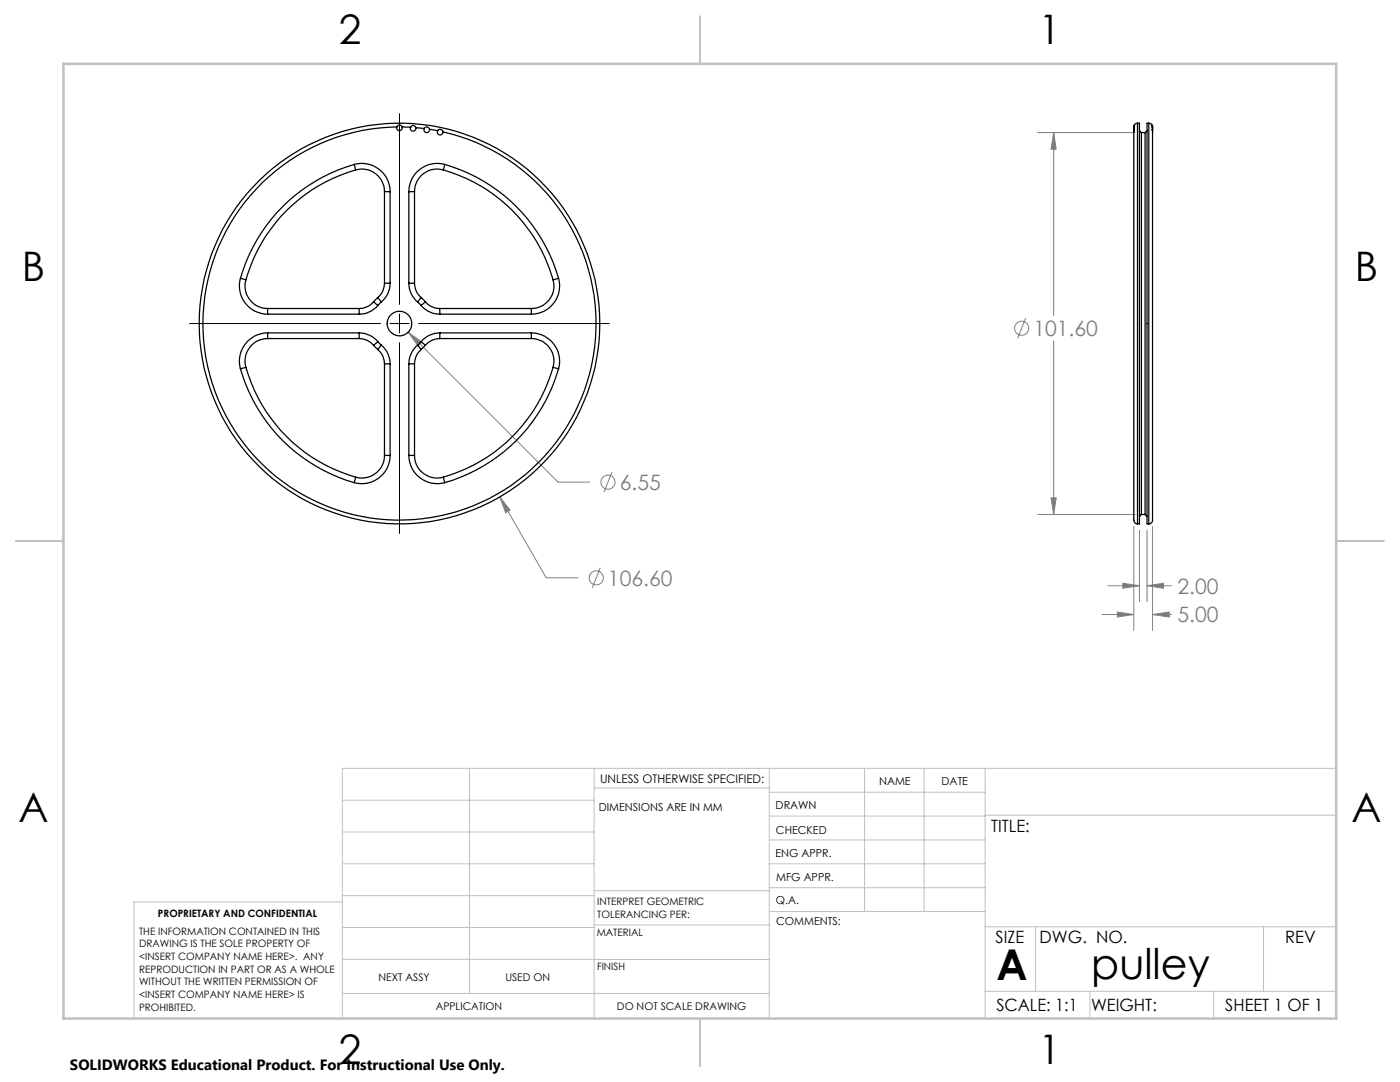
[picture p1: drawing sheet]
<svg xmlns="http://www.w3.org/2000/svg" width="279mm" height="216mm" viewBox="0 0 279 216" stroke-linecap="round" stroke-linejoin="round" font-family="sans-serif">
<g fill="none" stroke="#808080" stroke-width=".2">
<path d="M207.1 26.5h19.4M210.3 26.5l.5 3.3h-1zM210.3 26.5v36.4M81.5 66.3l2.7 2-.8 .7zM81.5 66.3l29.9 29.9h6.3M204.7 63.5l-1.6 4M210.3 68v34.7M99.7 99.2l2.1 2.6-.9 .5zM99.7 99.2l9.3 16.1h6.4M122.1 94.2l-1.6 4M209.8 99.3h1l-.5 3.4zM119.8 113.3l-1.6 4"/>
<path d="M207.1 102.7h19.4M221.1 116.9h6.3M224.1 116.4l3.3 .5-3.3 .5zM226.3 105.1v20.7M227.4 105.8v14.3M228.9 116.9l3.3-.5v1zM228.9 105.8v14.3M228.9 116.9h4.9M230 105.1v20.7M219.9 122.6h6.4M223 122.1l3.3 .5-3.3 .5zM230 122.6l3.3-.5v1z"/>
<path d="M230 122.6h3.8"/>
<circle cx="203.9" cy="65.5" r="1.41"/>
<circle cx="121.4" cy="96.2" r="1.41"/>
<circle cx="119" cy="115.3" r="1.41"/>
</g>
<path d="M79.7 22.7v38M37.9 64.6h38M77.8 64.6h3.8M79.7 62.7v3.8M79.7 68.4v38M83.5 64.6h38.1" fill="none" stroke="#000" stroke-width=".2"/>
<g fill="none" stroke="#c0c0c0" stroke-width=".2">
<path d="M68.3 159.7h50.3M93.7 153.3v44.9M118.6 153.3v49.9M118.6 157.2h34.9M153.5 153.3v49.9M153.5 158.1h43.1M172.5 153.3v28.6M184.4 153.3v28.6M196.6 153.3v49.9M266.7 153.3h-198.4v49.9M68.3 178.7h50.3M68.3 172.4h50.3"/>
<path d="M68.3 166h50.3M68.3 180h-41.6v23.2M118.6 177.7h35M153.5 167.6h43.1M153.5 162.8h43.1M153.5 172.4h43.1M153.5 177.1h43.1M196.6 162.7h70.1M68.3 198.2h85.2M68.3 191.4l85.2 .1M68.3 185.1h50.3M118.6 184.6h35"/>
<path d="M153.6 181.9h43M196.6 197.8h70.1M196.6 184.9h70.1M206.7 184.9v12.9M217.5 197.8v5.4M242.2 197.8v5.4M252.2 184.9v12.9"/>
</g>
<path d="M139.7 3.2v9.5M3.1 107.9h9.6M266.7 107.9h9.5M139.7 203.2v9.6" fill="none" stroke="#c0c0c0" stroke-width=".25"/>
<path d="M12.7 12.7h254v190.5h-254z" fill="none" stroke="#c0c0c0" stroke-width=".5"/>
<path d="M81.5 66.3l1.9 2.7 .8-.7zM99.7 99.2l1.2 3.1 .9-.5zM223 122.1l3.3 .5-3.3 .5zM230 122.6l3.3-.5v1zM224.1 116.4l3.3 .5-3.3 .5zM228.9 116.9l3.3-.5v1zM209.8 99.3h1l-.5 3.4zM210.3 26.5l.5 3.3h-1z" fill="#808080"/>
<g fill="none" stroke="#000" stroke-width=".25">
<path d="M70.7 32.8a5.7 5.7 0 0 1 7.2 5.4M70.7 32.8a33.2 33.2 0 0 0-22.7 22.7M70.7 32.8l.3 1.1M71 33.9a31.8 31.8 0 0 0-21.9 21.9M71 33.9a4.5 4.5 0 0 1 5.7 4.3M76.7 38.2v18.3M76.7 38.2h1.2M77.9 38.2v18.3M79.2 25.3a39.2 39.2 0 0 0-34.8 56.5 39.2 39.2 0 0 0 66 7.1 39.2 39.2 0 0 0-22-62.6M79.2 25.3a.56 .56 0 0 0 .5 .8 .56 .56 0 0 0 .6-.8M79.2 25.3a.57 .57 0 0 1 .5-.3 .57 .57 0 0 1 .6 .3M80.3 25.3l1.7 .1"/>
<path d="M81.6 38.2v18.3M81.6 38.2h1.1M82 25.4a.56 .56 0 0 0 .4 .8 .56 .56 0 0 0 .6-.7M82 25.4a.55 .55 0 0 1 .5-.4 .55 .55 0 0 1 .5 .5M82.7 38.2v18.3M83 25.5l1.7 .1M84.7 25.6a.56 .56 0 0 0 .4 .9 .56 .56 0 0 0 .6-.7M84.7 25.6a.56 .56 0 0 1 .5-.3 .56 .56 0 0 1 .5 .5M85.7 25.8l1.6 .3M87.3 26.1a.57 .57 0 0 0 .4 .8 .57 .57 0 0 0 .7-.6M87.3 26.1a.59 .59 0 0 1 .7-.3 .59 .59 0 0 1 .4 .5M88.5 33.9a4.5 4.5 0 0 0-5.8 4.3"/>
<path d="M88.5 33.9a31.8 31.8 0 0 1 21.9 21.9M88.8 32.8a33.2 33.2 0 0 1 22.7 22.7M88.8 32.8a5.7 5.7 0 0 0-7.2 5.4M88.8 32.8l-.3 1.1M226.3 26.3v77.5a.76 .76 0 0 0 .7 .7M226.3 25.8v.3M226.3 25.6l.1-.3-.1 .5M226.3 26.1l.1-.3-.1 .5M226.3 26.1v.2M226.3 25.6v.2M227 24.6a.78 .78 0 0 0-.7 .8l.1-.4-.1 .6M227 24.6h.4v79.9h-.4"/>
<path d="M227 24.6v79.9M227.4 26.1l.4 .4M227.8 26.5v76.2M227.8 26.5h.7M228.5 26.5v76.2M228.9 26.1l-.4 .4M229.3 24.6l.6 .3 .1 .7M229.3 24.6h-.4v79.9h.4M229.3 24.6v79.9M230 26.3v77.4a.71 .71 0 0 1-.7 .8M230 25.6l-.1-.3 .1 .5M230 25.8v.3"/>
<path d="M230 26.1l-.1-.3 .1 .5M230 26.1v.2M230 25.6v.2M48 55.5a5.6 5.6 0 0 0 5.4 7.2M48 55.5l1.1 .3M49.1 55.8a4.5 4.5 0 0 0 4.3 5.8M75.4 59.4l-.9 .8M75.4 59.4l.7 .9M76.7 56.5a3.7 3.7 0 0 1-1.3 2.9M76.7 56.5h1.2M77.9 56.5a4.9 4.9 0 0 1-1.8 3.8M81.6 56.5a5 5 0 0 0 1.7 3.8"/>
<path d="M81.6 56.5h1.1M82.7 56.5a3.7 3.7 0 0 0 1.4 2.9M84.1 59.4l.8 .8M84.1 59.4l-.8 .9M110.4 55.8a4.5 4.5 0 0 1-4.4 5.8M111.5 55.5a5.6 5.6 0 0 1-5.5 7.2M111.5 55.5l-1.1 .3M48 73.6a33.1 33.1 0 0 0 22.7 22.7M49.1 73.3a31.9 31.9 0 0 0 21.9 21.9M49.1 73.3l-1.1 .3M53.4 66.4a5.7 5.7 0 0 0-5.4 7.2M53.4 67.6a4.5 4.5 0 0 0-4.3 5.7"/>
<path d="M53.4 66.4h18.3M53.4 62.7h18.3M53.4 67.6h18.3M53.4 61.6v1.1M53.4 66.4v1.2M53.4 61.6h18.3M71.7 66.4a4.9 4.9 0 0 1 3.7 1.8M71.7 67.6a3.7 3.7 0 0 1 2.8 1.3M71.7 61.6v1.1M71.7 66.4v1.2M74.5 68.9l.9 .8M74.5 60.2a3.7 3.7 0 0 1-2.8 1.4"/>
<path d="M74.5 60.2l.9 .8M75.4 69.7a3.7 3.7 0 0 1 1.3 2.9M75.4 68.2l.7 .7M75.4 61a5 5 0 0 1-3.7 1.7M75.4 68.2l-.9 .7M76.1 68.9a4.9 4.9 0 0 1 1.8 3.7M76.1 60.3l-.7 .7M76.1 68.9l-.7 .8M76.7 72.6h1.2M76.7 72.6v18.3M77.9 72.6v18.3M81.6 72.6v18.3"/>
<path d="M81.6 72.6h1.1M82.7 72.6v18.3M83.3 68.9a5 5 0 0 0-1.7 3.7M83.3 60.3l.7 .7M83.3 68.9l.8 .8M84 68.2l-.7 .7M84 61a5 5 0 0 0 3.8 1.7M84 68.2l.9 .7M84.1 69.7a3.7 3.7 0 0 0-1.4 2.9M84.9 68.9l-.8 .8M84.9 60.2a3.7 3.7 0 0 0 2.9 1.4M84.9 60.2l-.9 .8"/>
<path d="M87.8 66.4a4.9 4.9 0 0 0-3.8 1.8M87.8 67.6a3.7 3.7 0 0 0-2.9 1.3M87.8 66.4h18.2M87.8 62.7h18.2M87.8 67.6h18.2M87.8 61.6v1.1M87.8 66.4v1.2M87.8 61.6h18.2M106 66.4a5.7 5.7 0 0 1 5.5 7.2M106 67.6a4.5 4.5 0 0 1 4.4 5.7M106 61.6v1.1M106 66.4v1.2"/>
<path d="M110.4 73.3a31.9 31.9 0 0 1-21.9 21.9M110.4 73.3l1.1 .3M111.5 73.6a33.1 33.1 0 0 1-22.7 22.7M71 95.2l-.3 1.1M76.7 90.9a4.5 4.5 0 0 1-5.7 4.3M76.7 90.9h1.2M77.9 90.9a5.7 5.7 0 0 1-7.2 5.4M81.6 90.9a5.7 5.7 0 0 0 7.2 5.4M81.6 90.9h1.1M82.7 90.9a4.5 4.5 0 0 0 5.8 4.3M88.5 95.2l.3 1.1M227.8 102.7l-.4 .3"/>
<path d="M227.8 102.7h.7M228.5 102.7l.4 .3"/>
<circle cx="79.7" cy="64.6" r="2.46"/>
<circle cx="79.7" cy="64.6" r="40"/>
</g>
<g font-size="8.5">
<text x="198.9" y="195.5">A</text>
<text x="217.8" y="195.4">pulley</text>
</g>
<g font-size="8.1">
<text x="67.6" y="8.9">2</text>
<text x="207.3" y="8.9">1</text>
<text x="4.4" y="56.2">B</text>
<text x="270.4" y="56.2">B</text>
<text x="3.7" y="164.1">A</text>
<text x="269.7" y="164.1">A</text>
<text x="67.6" y="212.4">2</text>
<text x="207.3" y="212.4">1</text>
</g>
<g font-size="4.2" fill="#808080">
<text x="206.2" y="67">101.60</text>
<text x="123.7" y="97.7">6.55</text>
<text x="121.3" y="116.8">106.60</text>
<text x="235" y="118.5">2.00</text>
<text x="235" y="124.2">5.00</text>
</g>
<g font-size="3.4">
<text x="197.8" y="166">TITLE:</text>
<text x="198.7" y="188.1">SIZE</text>
<text x="207.5" y="188.1">DWG. NO.</text>
<text x="256.5" y="188.2">REV</text>
<text x="198.8" y="201.7">SCALE: 1:1</text>
<text x="217.7" y="201.8">WEIGHT:</text>
<text x="244.5" y="201.7">SHEET 1 OF 1</text>
</g>
<text font-size="3" x="14" y="213.5">SOLIDWORKS Educational Product. For Instructional Use Only.</text>
<text font-size="2.4" x="119.8" y="156.2">UNLESS OTHERWISE SPECIFIED:</text>
<g font-size="2.2">
<text x="119.5" y="161.8">DIMENSIONS ARE IN MM</text>
<text x="154.8" y="161.4">DRAWN</text>
<text x="175.4" y="156.6">NAME</text>
<text x="187.9" y="156.7">DATE</text>
<text x="154.9" y="166.3">CHECKED</text>
<text x="154.8" y="171">ENG APPR.</text>
<text x="154.9" y="175.7">MFG APPR.</text>
<text x="154.9" y="180.4">Q.A.</text>
<text x="154.9" y="184.6">COMMENTS:</text>
</g>
<g font-size="2.1">
<text x="75.5" y="195.7">NEXT ASSY</text>
<text x="100.9" y="195.7">USED ON</text>
<text x="86.9" y="201.5">APPLICATION</text>
<text x="123.1" y="201.6">DO NOT SCALE DRAWING</text>
</g>
<g font-size="2">
<text x="31.5" y="182.9">PROPRIETARY AND CONFIDENTIAL</text>
<text x="119.2" y="180.6">INTERPRET GEOMETRIC</text>
<text x="119.2" y="183.1">TOLERANCING PER:</text>
<text x="27.8" y="186.5">THE INFORMATION CONTAINED IN THIS</text>
<text x="27.8" y="189">DRAWING IS THE SOLE PROPERTY OF</text>
<text x="27.8" y="191.6">&lt;INSERT COMPANY NAME HERE&gt;. ANY</text>
<text x="119.1" y="186.7">MATERIAL</text>
<text x="27.8" y="194.1">REPRODUCTION IN PART OR AS A WHOLE</text>
<text x="27.8" y="196.6">WITHOUT THE WRITTEN PERMISSION OF</text>
<text x="119.1" y="193.5">FINISH</text>
<text x="27.8" y="199.1">&lt;INSERT COMPANY NAME HERE&gt; IS</text>
<text x="27.8" y="201.7">PROHIBITED.</text>
</g>
</svg>
